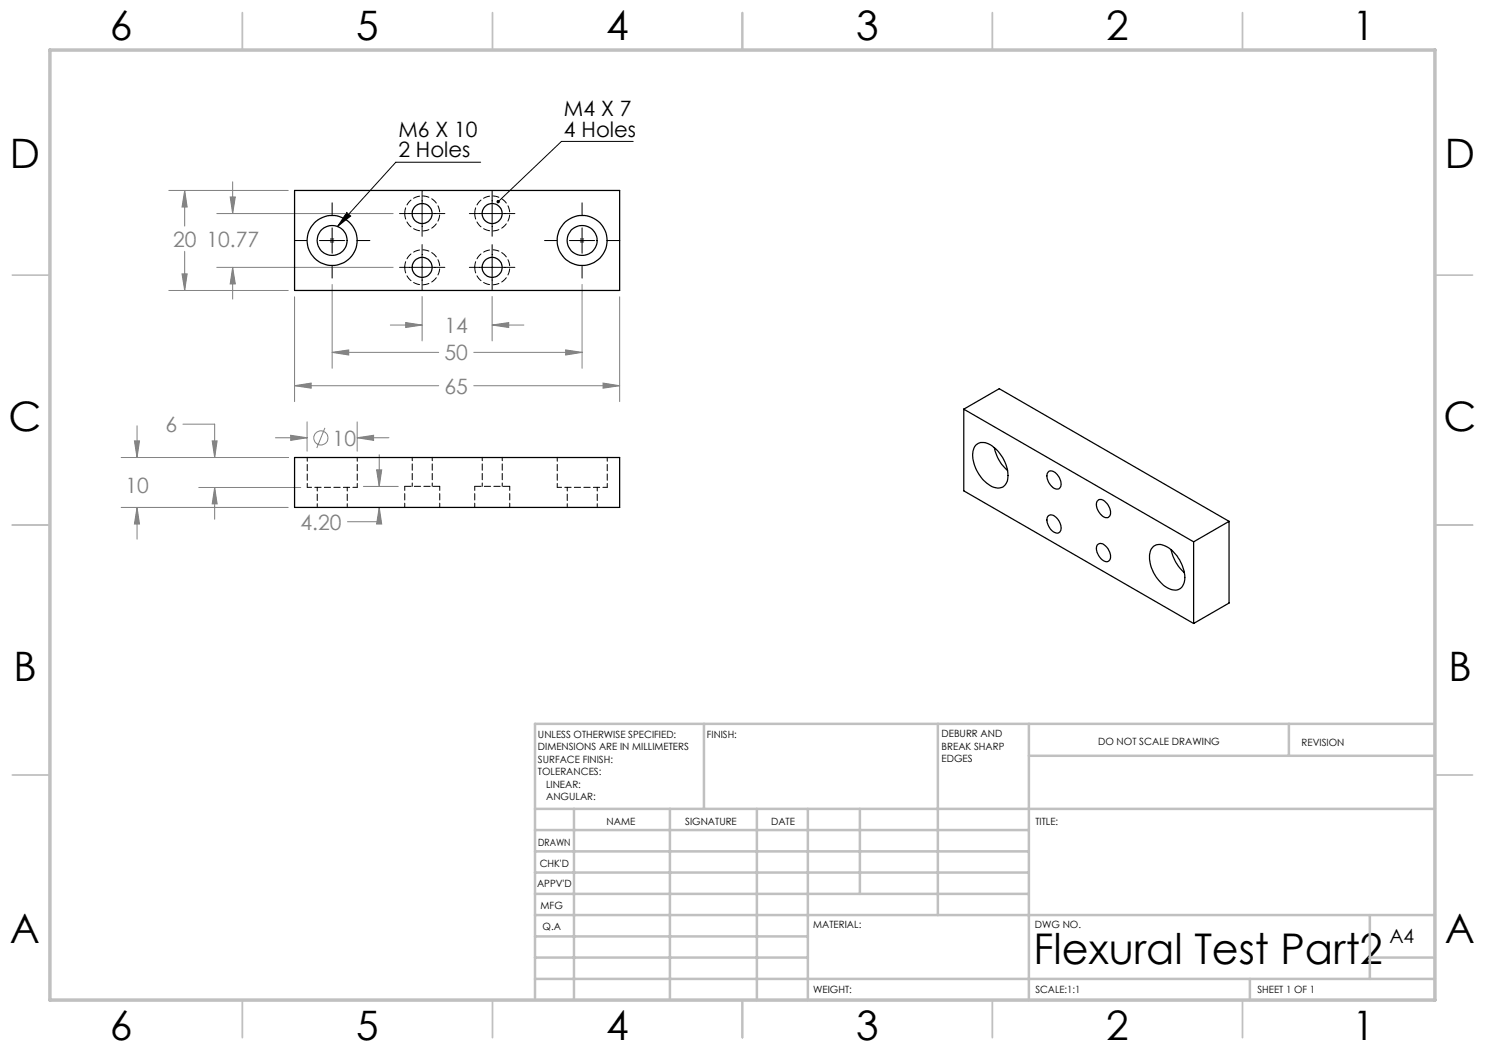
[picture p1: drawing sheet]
<svg xmlns="http://www.w3.org/2000/svg" width="297mm" height="210mm" viewBox="0 0 297 210" stroke-linecap="round" stroke-linejoin="round" font-family="sans-serif">
<g fill="none" stroke="#808080" stroke-width=".2">
<path d="M33.8 38.1h23.8M36.9 38.1l.5 3.3h-1zM36.9 38.1v7.1M46 39.4h1.1l-.6 3.3zM46.5 36.4v6.3M33.8 58.1h23.8M36.4 54.8h1l-.5 3.3zM36.9 50.3v7.8M43.4 42.7h35.2M43.4 53.5h35.2M46.5 53.5l.6 3.3h-1.1zM46.5 53.5v6.3"/>
<path d="M58.9 59.4v20.9M65.9 48.1h1M66.1 47.7l.7 .8M66.4 56.9v16.8M66.4 47.6v1M66.8 47.7l-.7 .8M84.4 59.3v8.9M98.4 59.3v8.9M115.9 48.1h1M116.1 47.7l.7 .8M116.4 47.6v1M116.4 56.9v16.8"/>
<path d="M116.8 47.7l-.7 .8M123.9 59.4v20.9M58.9 77.1l3.3-.5v1zM58.9 77.1h28.8M66.4 70.5l3.3-.5v1zM66.4 70.5h21.3M78.1 65h6.3M81.1 64.5l3.3 .5-3.3 .5zM94.8 77.1h29.1M94.8 70.5h21.6M98.4 65l3.3-.5v1zM98.4 65h6.4"/>
<path d="M113.1 70l3.3 .5-3.3 .5zM120.6 76.6l3.3 .5-3.3 .5zM24.2 91.5h33.4M26.9 88.2h1l-.5 3.3zM27.4 85.2v6.3M36.6 84.8h6.3v6.7M39.8 97.5h20.3M42.4 88.2h1l-.5 3.3zM42.9 97.5l.5 3.3h-1zM42.9 97.5v6.3M55.1 87.6h6.3M58.1 87.1l3.3 .5-3.3 .5z"/>
<path d="M61.4 84.4v5.8M65 85.6l-1.6 4M71.4 87.6l3.3-.5v1zM71.4 84.4v5.8M71.4 87.6h6.4M72.7 97.3h7M75.3 94h1l-.5 3.3zM75.8 90.9v6.4M24.2 101.5h33.4M27.4 101.5l.5 3.3h-1zM27.4 101.5v6.3M75.8 101.5l.5 3.3h-1z"/>
<path d="M75.8 101.5v2.8h-6.3"/>
<circle cx="64.2" cy="87.6" r="1.41"/>
</g>
<g fill="none" stroke="#000" stroke-width=".2">
<path d="M84.4 38.2v9.1M96.1 32.4h-16.9l-11.7 12.9M98.4 38.2v9.1M126.6 28.3h-14.3l-12.7 12M58.9 48.1h2.4M63.9 48.1h5.1M66.4 40.6v2.4M66.4 45.6v5.1M66.4 53.2v2.4M69.4 42.5l.7 .7-2.6 2.1zM71.5 48.1h2.5M79.9 42.7h9.1"/>
<path d="M79.9 53.5h9.1M84.4 48.9v9.1M93.9 42.7h9.1M93.9 53.5h9.1M98.4 48.9v9.1M108.9 48.1h2.4M113.9 48.1h5.1M116.4 40.6v2.4M116.4 45.6v5.1M116.4 53.2v2.4M121.5 48.1h2.5"/>
</g>
<g fill="none" stroke="#c0c0c0" stroke-width=".35">
<path d="M48.5 2.5v7.5M98.5 2.5v7.5M148.5 2.5v7.5M198.5 2.5v7.5M248.5 2.5v7.5M2.5 55h7.5M287 55h7.5M2.5 105h7.5M287 105h7.5M2.5 155h7.5M287 155h7.5M48.5 200v7.5"/>
<path d="M98.5 200v7.5M148.5 200v7.5M198.5 200v7.5M248.5 200v7.5"/>
</g>
<g fill="none" stroke="#c0c0c0" stroke-width=".5">
<path d="M140.8 144.8v17M187.6 144.8v38.2M205.8 144.8v55.2M205.8 151.2h81.2M257.8 144.8v6.4M287 144.8h-180v55.2M107 161.8h180M107 178.8h98.8M107 174.5h98.8M107 170.3h98.8M107 166h98.8M114.8 161.8v38.2"/>
<path d="M134 161.8v38.2M151.4 161.8v38.2M161.6 161.8v38.2M172 161.8v17M107 195.8h180M107 191.5h54.6M107 187.3h54.6M107 183h180M250 195.8v4.2M274 191.5h13M274 183v12.8"/>
</g>
<path d="M10 10h277v190h-277z" fill="none" stroke="#c0c0c0" stroke-width=".7"/>
<path d="M58.9 77.1l3.3-.5v1zM120.6 76.6l3.3 .5-3.3 .5zM81.1 64.5l3.3 .5-3.3 .5zM98.4 65l3.3-.5v1zM66.4 70.5l3.3-.5v1zM113.1 70l3.3 .5-3.3 .5zM46 39.4h1.1l-.6 3.3zM46.5 53.5l.6 3.3h-1.1zM36.9 38.1l.5 3.3h-1zM36.4 54.8h1l-.5 3.3zM42.9 97.5l.5 3.3h-1zM42.4 88.2h1l-.5 3.3zM26.9 88.2h1l-.5 3.3zM27.4 101.5l.5 3.3h-1zM75.3 94h1l-.5 3.3zM75.8 101.5l.5 3.3h-1zM58.1 87.1l3.3 .5-3.3 .5zM71.4 87.6l3.3-.5v1z" fill="#808080"/>
<path d="M69.4 42.5l.7 .7-2.6 2.1zM99.4 40l-.1 .2 .1 .4 .2-.3-.2 .3a.35 .35 0 0 0 .5 0 .35 .35 0 0 0 0-.5 .35 .35 0 0 0-.5-.1z" fill="#000"/>
<g fill="none" stroke="#000" stroke-width=".25">
<path d="M58.9 38.1h65v20h-65zM58.9 91.5h65v10h-65zM192.8 81.8l45.9 26.6M192.8 81.8l7-4.1 46 26.6M192.8 81.8v16.4l45.9 26.5M195.1 89.1a2.61 2.61 0 0 1 3.7 .4 7.4 7.4 0 0 1 2.7 6.7 2.03 2.03 0 0 1-3.1 1.1 7.6 7.6 0 0 1-3.8-7zM198.9 89.5a8.4 8.4 0 0 0 2.6 4.6M209.7 94.4a1.39 1.39 0 0 1 1.9 .8 2 2 0 0 1 .2 2.5 2.04 2.04 0 0 1-2.2-1.7l-.2-.8zM209.7 103.2a1.39 1.39 0 0 1 1.9 .8 2 2 0 0 1 .2 2.5 2.04 2.04 0 0 1-2.2-1.7l-.2-.8zM219.4 100.3a1.15 1.15 0 0 1 1.9 .3 2.28 2.28 0 0 1 .5 2.7 1.17 1.17 0 0 1-1.7-.5 2.53 2.53 0 0 1-.7-2.5zM219.4 109a1.2 1.2 0 0 1 1.9 .4 2.32 2.32 0 0 1 .5 2.7 1.42 1.42 0 0 1-1.9-.7 2.49 2.49 0 0 1-.5-2.4zM230.7 109.3a2.53 2.53 0 0 1 3.1 .3 7.4 7.4 0 0 1 3 7 2.05 2.05 0 0 1-3.4 .9 7.3 7.3 0 0 1-3.4-7.2z"/>
<path d="M234.2 110a8.4 8.4 0 0 0 2.7 4.5M238.7 108.4v16.3M245.8 104.3v16.3l-7.1 4.1M245.8 104.3l-7.1 4.1"/>
<circle cx="66.4" cy="48.1" r="2.99"/>
<circle cx="66.4" cy="48.1" r="5"/>
<circle cx="84.4" cy="53.5" r="1.99"/>
<circle cx="84.4" cy="42.7" r="2"/>
<circle cx="98.4" cy="53.5" r="2"/>
<circle cx="98.4" cy="42.7" r="2.01"/>
<circle cx="116.4" cy="48.1" r="2.99"/>
<circle cx="116.4" cy="48.1" r="5"/>
</g>
<path d="M80.9 53.5a3.5 3.5 0 0 1 5.2-3.1 3.5 3.5 0 0 1 .3 5.9 3.5 3.5 0 0 1-5.4-2.4l-.1-.4M80.9 42.7a3.5 3.5 0 0 1 5.2-3.1 3.5 3.5 0 0 1 .3 6 3.5 3.5 0 0 1-5.4-2.5l-.1-.4M94.9 42.7a3.5 3.5 0 0 1 5.2-3.1 3.5 3.5 0 0 1 .3 6 3.5 3.5 0 0 1-5.4-2.5l-.1-.4M94.9 53.5a3.5 3.5 0 0 1 5.2-3.1 3.5 3.5 0 0 1 .3 5.9 3.5 3.5 0 0 1-5.4-2.4l-.1-.4" fill="none" stroke="#000" stroke-width=".2" stroke-dasharray="1.3 .6" stroke-dashoffset=".1"/>
<path d="M87.9 97.3h-7M101.9 97.3h-7" fill="none" stroke="#000" stroke-width=".2" stroke-dasharray="1.3 .6"/>
<path d="M61.4 97.5h10M80.9 97.3v4.2M94.9 97.3v4.2M111.4 97.5h10M87.9 101.5v-4.2M101.9 101.5v-4.2" fill="none" stroke="#000" stroke-width=".2" stroke-dasharray="1.3 .6" stroke-dashoffset=".4"/>
<path d="M82.4 91.5v5.8M86.4 97.3v-5.8M96.4 91.5v5.8M100.4 97.3v-5.8" fill="none" stroke="#000" stroke-width=".2" stroke-dasharray="1.3 .6" stroke-dashoffset=".6"/>
<path d="M61.4 91.5v6M63.4 97.5v4M71.4 97.5v-6M111.4 91.5v6M113.4 97.5v4M121.4 97.5v-6M69.4 101.5v-4M119.4 101.5v-4" fill="none" stroke="#000" stroke-width=".2" stroke-dasharray="1.3 .6" stroke-dashoffset=".5"/>
<text font-size="8.5" x="206.7" y="192.7">Flexural Test Part2</text>
<g font-size="8.1">
<text x="22" y="8">6</text>
<text x="71.2" y="8">5</text>
<text x="121.2" y="8">4</text>
<text x="171.3" y="8">3</text>
<text x="221.3" y="8">2</text>
<text x="270.5" y="8">1</text>
<text x="2" y="33.6">D</text>
<text x="289" y="33.6">D</text>
<text x="1.7" y="86.1">C</text>
<text x="288.7" y="86.1">C</text>
<text x="2.7" y="136.1">B</text>
<text x="289.7" y="136.1">B</text>
<text x="2" y="188.6">A</text>
<text x="289" y="188.6">A</text>
<text x="22" y="208">6</text>
<text x="71.2" y="208">5</text>
<text x="121.2" y="208">4</text>
<text x="171.3" y="208">3</text>
<text x="221.3" y="208">2</text>
<text x="270.5" y="208">1</text>
</g>
<g font-size="4.2">
<text x="112.8" y="23.1">M4 X 7</text>
<text x="79.7" y="27.3">M6 X 10</text>
<text x="112.8" y="27.3">4 Holes</text>
<text x="79.7" y="31.5">2 Holes</text>
</g>
<g font-size="4.2" fill="#808080">
<text x="34.6" y="49.3">20 10.77</text>
<text x="88.9" y="66.6">14</text>
<text x="88.9" y="72.1">50</text>
<text x="88.9" y="78.7">65</text>
<text x="33.1" y="86.4">6</text>
<text x="66.5" y="89.1">10</text>
<text x="25.1" y="98.5">10</text>
<text x="60.1" y="105.9">4.20</text>
</g>
<text font-size="3.9" x="277.9" y="188.5">A4</text>
<g font-size="2">
<text x="107.6" y="147.6">UNLESS OTHERWISE SPECIFIED:</text>
<text x="141.4" y="147.6">FINISH:</text>
<text x="188.3" y="147.5">DEBURR AND</text>
<text x="188.3" y="150">BREAK SHARP</text>
<text x="219.6" y="149">DO NOT SCALE DRAWING</text>
<text x="260.3" y="149.2">REVISION</text>
<text x="107.6" y="150.1">DIMENSIONS ARE IN MILLIMETERS</text>
<text x="107.6" y="152.6">SURFACE FINISH:</text>
<text x="107.6" y="155.1">TOLERANCES:</text>
<text x="188.3" y="152.5">EDGES</text>
<text x="109.2" y="157.6">LINEAR:</text>
<text x="109.2" y="160.1">ANGULAR:</text>
<text x="121.3" y="165">NAME</text>
<text x="137" y="164.9">SIGNATURE</text>
<text x="154.2" y="164.9">DATE</text>
<text x="207.1" y="164.9">TITLE:</text>
<text x="107.6" y="169.1">DRAWN</text>
<text x="107.9" y="173.3">CHK'D</text>
<text x="107.4" y="177.4">APPV'D</text>
<text x="108.1" y="181.8">MFG</text>
<text x="108.5" y="186">Q.A</text>
<text x="162.6" y="185.5">MATERIAL:</text>
<text x="207" y="185.5">DWG NO.</text>
<text x="162.6" y="198.5">WEIGHT:</text>
<text x="207.1" y="198.6">SCALE:1:1</text>
<text x="251.5" y="198.6">SHEET 1 OF 1</text>
</g>
</svg>
